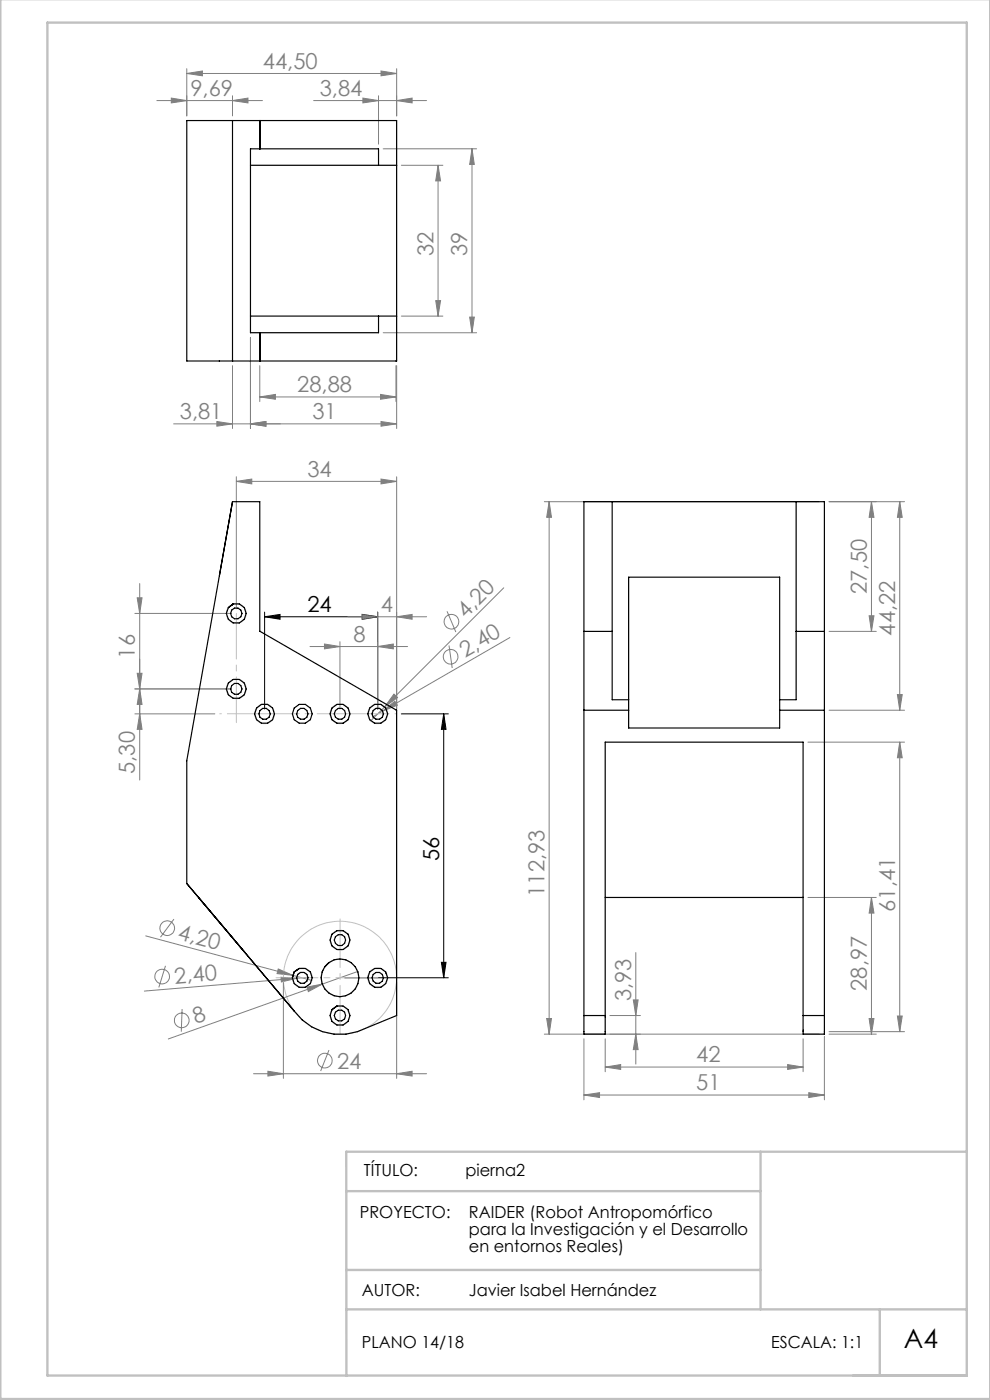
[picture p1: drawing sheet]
<svg xmlns="http://www.w3.org/2000/svg" width="210mm" height="297mm" viewBox="0 0 210 297" stroke-linecap="round" stroke-linejoin="round" font-family="sans-serif">
<g fill="none" stroke="#808080" stroke-width=".21">
<path d="M39.6 15.6l3.3-.5v1zM39.6 14.6v10M39.6 15.6h44.5M80.8 15.1l3.3 .5-3.3 .5zM84.1 14.6v10M33.3 21.3h22.4M36.3 20.8l3.3 .5-3.3 .5zM49.3 21.3l3.3-.5v1zM49.3 20.3v4.3M66.5 21.3h24M77 20.8l3.3 .5-3.3 .5zM80.3 20.3v10.3"/>
<path d="M81.3 31.6h19.8M84.1 21.3l3.3-.5v1zM85.1 35.1h8.8M92.9 35.1l.6 3.3h-1.1zM92.9 35.1v32M100.1 31.6l.5 3.3h-1zM100.1 31.6v39M49.3 77.6v13.3M53.1 71.6v19.3M55.1 77.6v7.6M81.3 70.6h19.8M84 77.6v7.6"/>
<path d="M84.1 77.6v13.3M85.1 67.1h8.8M92.4 63.8h1.1l-.6 3.3zM99.6 67.3h1l-.5 3.3zM46 89.4l3.3 .5-3.3 .5zM53.1 89.9l3.3-.5v1zM55.1 84.2l3.3-.5v1zM55.1 84.2h28.9M80.7 83.7l3.3 .5-3.3 .5zM80.8 89.4l3.3 .5-3.3 .5zM84.1 89.9h-47.3M50.1 102.1l3.3-.5v1.1z"/>
<path d="M50.1 101.1v28M50.1 102.1h34M80.8 101.6l3.3 .5-3.3 .6zM84.1 101.1v49.3M115.5 106.4h58.3M116.5 106.4v113M116.5 106.4l.5 3.3h-1zM175.9 106.4h16M184.9 106.4l.5 3.3h-1zM184.9 106.4v27.5M190.9 106.4l.5 3.3h-1zM190.9 106.4v44.3"/>
<path d="M28.6 130.1h20.5M29.1 126.8h1l-.5 3.3zM29.6 123.8v41.7M65.8 137.2h20.7M68.8 136.6l3.3 .6-3.3 .5zM72.1 136.1v14.3M73.8 130.8h16.7M76.8 130.3l3.3 .5-3.3 .6zM80.1 137.2l3.3-.6v1.1zM80.1 129.9v20.5M84.1 130.8l3.3-.5v1.1zM94.8 129.7l1.9 4.4"/>
<path d="M95.2 136.9l.7 4.8M106.9 124.7l-25.3 25.3M108.2 135.3l-27 15.5M175.9 133.9h10M184.4 130.6h1l-.5 3.3zM28.6 146.2h20.5M28.6 151.4h17M29.1 142.8h1l-.5 3.4zM29.6 151.4l.5 3.3h-1zM29.6 146.2l.5 3.2h-1zM81.2 150.8l2.5-2 .6 .8zM81.2 150.8l-2.1 1.2"/>
<path d="M81.6 150l-3 2.9M83.6 147.2l.7 .8-2.7 2zM171.4 157.4h20.5M175.9 150.7h16M190.4 147.4h1l-.5 3.3zM190.9 157.4l.5 3.4h-1zM190.9 157.4v61.5M30.9 198.5l31.2 8.4M36.9 195l-2.9 3.8M171.4 190.4h14.5M184.9 190.4l.5 3.3h-1zM184.9 190.4v29"/>
<path d="M35.1 204.9l-1.4 4.6M38.6 214.1l-.1 4.8M59 205.6l3.1 1.3-3.3-.4zM59.6 207.3l3.3 .2-3.2 .8zM60.1 208.5v20.3M62.1 206.9l4 1.1M62.9 207.5l-32.3 2.8M65.1 209.4l3.3-.6-3 1.6zM65.3 207.3l-2.4 .2M75.9 206.1l-40.2 14.3M84.1 208.5v20.3M115.5 219.4h58.3"/>
<path d="M116 216.1h1l-.5 3.3zM129.4 215.4h6.5M134.3 212.1h1.1l-.5 3.3zM134.9 219.4l.5 3.3h-1.1zM134.9 202.1v23.6M174.9 219.8v13.5M175.9 219.4h10M175.9 218.9h16M184.4 216.1h1l-.5 3.3zM190.4 215.5h1l-.5 3.4zM53.8 227.8h36.7M56.8 227.3l3.3 .5-3.3 .5z"/>
<path d="M69.8 222.8l-1.8 4.4M84.1 227.8l3.3-.5v1zM123.9 232.3l3.3-.5v1zM123.9 220.4v12.9M123.9 232.3h51M128.4 226.4l3.3-.6v1.1zM128.4 220.4v7M128.4 226.4h42M167.1 225.8l3.3 .6-3.3 .5zM170.4 220.4v7M171.6 231.8l3.3 .5-3.3 .5z"/>
<circle cx="95.6" cy="139.3" r="1.56"/>
<circle cx="95.8" cy="131.9" r="1.57"/>
<circle cx="35.5" cy="196.9" r="1.55"/>
<circle cx="34.4" cy="207.2" r="1.55"/>
<circle cx="38.5" cy="216.5" r="1.56"/>
<circle cx="68.9" cy="225" r="1.55"/>
</g>
<path d="M56.1 130.8l3.3-.5v1.1zM56.1 129.9v20.5M56.1 130.8h24M76.8 130.3l3.3 .5-3.3 .6zM80.1 129.9v20.5M85.1 151.4h10M94.1 151.4l.5 3.3h-1zM94.1 151.4v56M73.1 207.4h22M93.6 204.1h1l-.5 3.3z" fill="none" stroke="#000" stroke-width=".21"/>
<g fill="none" stroke="#c0c0c0" stroke-width=".21">
<circle cx="50.1" cy="130.1" r="2.09"/>
<circle cx="50.1" cy="146.1" r="2.1"/>
<circle cx="56.1" cy="151.4" r="2.1"/>
<circle cx="72.1" cy="151.4" r="2.1"/>
<circle cx="80.1" cy="151.4" r="1.2"/>
<circle cx="80.1" cy="151.4" r="2.1"/>
<circle cx="72.1" cy="199.4" r="2.1"/>
<circle cx="64.1" cy="207.4" r="2.09"/>
<circle cx="64.1" cy="207.4" r="1.2"/>
<circle cx="72.1" cy="207.4" r="12"/>
<circle cx="72.1" cy="215.4" r="2.1"/>
<circle cx="72.1" cy="207.4" r="4"/>
<circle cx="80.1" cy="207.4" r="2.09"/>
</g>
<path d="M84.1 151.4h-37.5" fill="none" stroke="#c0c0c0" stroke-width=".21" stroke-dasharray="15.2 1.3 1.3 1.3" stroke-dashoffset="-1.6"/>
<path d="M50.1 130.1v23.2" fill="none" stroke="#c0c0c0" stroke-width=".21" stroke-dasharray="15.2 1.3 1.3 1.3" stroke-dashoffset="5.6"/>
<path d="M72.1 219.4v-24.5" fill="none" stroke="#c0c0c0" stroke-width=".21" stroke-dasharray="15.2 1.3 1.3 1.3" stroke-dashoffset="4.9"/>
<path d="M80.1 207.4h-21.5" fill="none" stroke="#c0c0c0" stroke-width=".21" stroke-dasharray="15.2 1.3 1.3 1.3" stroke-dashoffset="6.4"/>
<path d="M.1 -.1v296.9h209.9v-296.9M10.1 4.8h195v287h-195zM73.4 252.7h87.9M161.3 244.3v33.5M205.1 244.3h-131.7l.1 47.6M73.4 277.8h131.7M73.4 269.4h87.9M186.6 277.8v14" fill="none" stroke="#c0c0c0" stroke-width=".5"/>
<g fill="#000">
<path d="M56.1 130.8l3.3-.5v1.1zM76.8 130.3l3.3 .5-3.3 .6z"/>
<path d="M93.6 204.1h1l-.5 3.3zM94.1 151.4l.5 3.3h-1z"/>
</g>
<g fill="#808080">
<path d="M59 205.6l3.1 1.3-3.3-.4z"/>
<path d="M59.6 207.3l3.3 .2-3.2 .8z"/>
<path d="M65.1 209.4l3.3-.6-3 1.6z"/>
<path d="M81.2 150.8l2.5-2 .6 .8z"/>
<path d="M83.6 147.2l.7 .8-2.7 2z"/>
<path d="M50.1 102.1l3.3-.5v1.1zM80.8 101.6l3.3 .5-3.3 .6zM56.8 227.3l3.3 .5-3.3 .5zM84.1 227.8l3.3-.5v1z"/>
<path d="M29.1 142.8h1l-.5 3.4zM29.6 151.4l.5 3.3h-1z"/>
<path d="M29.6 146.2l.5 3.2h-1zM29.1 126.8h1l-.5 3.3z"/>
<path d="M68.8 136.6l3.3 .6-3.3 .5zM80.1 137.2l3.3-.6v1.1z"/>
<path d="M76.8 130.3l3.3 .5-3.3 .6zM84.1 130.8l3.3-.5v1.1z"/>
<path d="M123.9 232.3l3.3-.5v1zM171.6 231.8l3.3 .5-3.3 .5z"/>
<path d="M128.4 226.4l3.3-.6v1.1zM167.1 225.8l3.3 .6-3.3 .5z"/>
<path d="M53.1 89.9l3.3-.5v1zM80.8 89.4l3.3 .5-3.3 .5zM77 20.8l3.3 .5-3.3 .5zM84.1 21.3l3.3-.5v1z"/>
<path d="M55.1 84.2l3.3-.5v1zM80.7 83.7l3.3 .5-3.3 .5z"/>
<path d="M39.6 15.6l3.3-.5v1zM80.8 15.1l3.3 .5-3.3 .5z"/>
<path d="M36.3 20.8l3.3 .5-3.3 .5zM49.3 21.3l3.3-.5v1z"/>
<path d="M46 89.4l3.3 .5-3.3 .5zM53.1 89.9l3.3-.5v1z"/>
<path d="M184.9 106.4l.5 3.3h-1zM184.4 130.6h1l-.5 3.3z"/>
<path d="M184.4 216.1h1l-.5 3.3zM184.9 190.4l.5 3.3h-1zM190.4 215.5h1l-.5 3.4zM190.9 157.4l.5 3.4h-1z"/>
<path d="M190.9 106.4l.5 3.3h-1zM190.4 147.4h1l-.5 3.3z"/>
<path d="M116.5 106.4l.5 3.3h-1zM116 216.1h1l-.5 3.3z"/>
<path d="M92.9 35.1l.6 3.3h-1.1zM92.4 63.8h1.1l-.6 3.3z"/>
<path d="M100.1 31.6l.5 3.3h-1zM99.6 67.3h1l-.5 3.3z"/>
<path d="M134.9 219.4l.5 3.3h-1.1zM134.3 212.1h1.1l-.5 3.3z"/>
</g>
<g fill="none" stroke="#000" stroke-width=".25">
<path d="M39.6 25.6h44.5v51h-44.5zM49.3 25.6v51M53.1 35.1h31M55.1 25.6v6M55.2 25.6v6M80.3 35.1v-3.5h-27.2v39h27.2v-3.5M53.1 67.1h31M55.1 70.6v6M55.2 70.6v6M49.3 106.4h5.8v27.5l29 16.8v64.7l-8.3 3.5a12 12 0 0 1-13.4-4.4l-22.8-27.1v-26zM123.9 106.4h51v113h-4.5v-62h-42v62h-4.5zM129.9 106.4v42h3.4"/>
<path d="M168.9 106.4v42h-3.5M49.2 128.3l-.8 .6M49.5 128.1l-.3 .2M49.5 128.1l-1.1 .8M49.5 128.1h1.3l1 .8 .4 1.2-.4 1.3-1 .7h-1.3l-1.1-.7-.4-1.3 .4-1.2M123.9 133.9h6M133.3 122.4h32.1v32h-32.1zM168.9 133.9h6M123.9 150.7h9.4M165.4 150.7h9.5M39.6 187.4l2.5 3M128.4 190.4h42"/>
<path d="M62.4 206.2l-.4 1.2M63.5 205.5l-1.1 .7M63.5 205.5h1.3l1 .7 .4 1.2-.4 1.3-1 .7h-1.3l-1.1-.7-.4-1.3M69.8 204.2l-.9 .9M69.8 204.2a4 4 0 0 1 6.2 2.4 4 4 0 0 1-4.7 4.8 4 4 0 0 1-2.4-6.3M70.4 214.2h.1M123.9 215.4h4.5M170.4 215.4h4.5"/>
<circle cx="50.1" cy="130.1" r="1.19"/>
<circle cx="50.1" cy="146.1" r="1.19"/>
<circle cx="50.1" cy="146.1" r="2.1"/>
<circle cx="56.1" cy="151.4" r="1.21"/>
<circle cx="56.1" cy="151.4" r="2.09"/>
<circle cx="64.1" cy="151.4" r="2.1"/>
<circle cx="64.1" cy="151.4" r="1.21"/>
<circle cx="72.1" cy="151.4" r="1.2"/>
<circle cx="72.1" cy="151.4" r="2.1"/>
<circle cx="80.1" cy="151.4" r="1.2"/>
<circle cx="80.1" cy="151.4" r="2.09"/>
<circle cx="72.1" cy="199.4" r="1.21"/>
<circle cx="72.1" cy="199.4" r="2.11"/>
<circle cx="64.1" cy="207.4" r="1.2"/>
<circle cx="72.1" cy="215.5" r="2.07"/>
<circle cx="72.1" cy="215.4" r="1.2"/>
<circle cx="80.1" cy="207.4" r="1.2"/>
<circle cx="80.2" cy="207.5" r="2.07"/>
</g>
<text font-size="5.6" x="191.7" y="286">A4</text>
<g font-size="4.7" fill="#808080">
<text x="55.8" y="14.5">44,50</text>
<text x="40.4" y="20.3">9,69</text>
<text x="67.8" y="20.3">3,84</text>
<text x="91.9" y="54.4" transform="rotate(-90 91.9 54.4)">32</text>
<text x="99.1" y="54.4" transform="rotate(-90 99.1 54.4)">39</text>
<text x="63" y="83.2">28,88</text>
<text x="38.1" y="88.9">3,81</text>
<text x="66.3" y="88.9">31</text>
<text x="65.2" y="101.1">34</text>
<text x="183.9" y="126" transform="rotate(-90 183.9 126)">27,50</text>
<text x="80.8" y="129.8">4</text>
<text x="98.8" y="131.3" transform="rotate(-45 98.8 131.3)">4,20</text>
<text x="75" y="136.1">8</text>
<text x="189.9" y="134.8" transform="rotate(-90 189.9 134.8)">44,22</text>
<text x="28.6" y="139.7" transform="rotate(-90 28.6 139.7)">16</text>
<text x="98.7" y="139.5" transform="rotate(-30 98.7 139.5)">2,40</text>
<text x="28.6" y="164.2" transform="rotate(-90 28.6 164.2)">5,30</text>
<text x="115.5" y="190.3" transform="rotate(-90 115.5 190.3)">112,93</text>
<text x="189.9" y="193.4" transform="rotate(-90 189.9 193.4)">61,41</text>
<text x="37.5" y="199.2" transform="rotate(15 37.5 199.2)">4,20</text>
<text x="37.1" y="208.6" transform="rotate(-5 37.1 208.6)">2,40</text>
<text x="133.9" y="212.4" transform="rotate(-90 133.9 212.4)">3,93</text>
<text x="183.9" y="210.2" transform="rotate(-90 183.9 210.2)">28,97</text>
<text x="41.6" y="217.2" transform="rotate(-20 41.6 217.2)">8</text>
<text x="71.5" y="226.7">24</text>
<text x="147.7" y="225.3">42</text>
<text x="147.7" y="231.3">51</text>
</g>
<g font-size="4.7">
<text x="65.2" y="129.8">24</text>
<text x="93.1" y="182.7" transform="rotate(-90 93.1 182.7)">56</text>
</g>
<g font-size="3.5">
<text x="77.2" y="249.5">TÍTULO:</text>
<text x="98.7" y="249.5">pierna2</text>
<text x="76.3" y="258.4">PROYECTO:</text>
<text x="99.5" y="258.4">RAIDER (Robot Antropomórfico</text>
<text x="99.5" y="262">para la Investigación y el Desarrollo</text>
<text x="99.5" y="265.5">en entornos Reales)</text>
<text x="76.8" y="274.9">AUTOR:</text>
<text x="99.5" y="274.9">Javier Isabel Hernández</text>
<text x="76.8" y="286">PLANO 14/18</text>
<text x="163.6" y="286">ESCALA: 1:1</text>
</g>
</svg>
